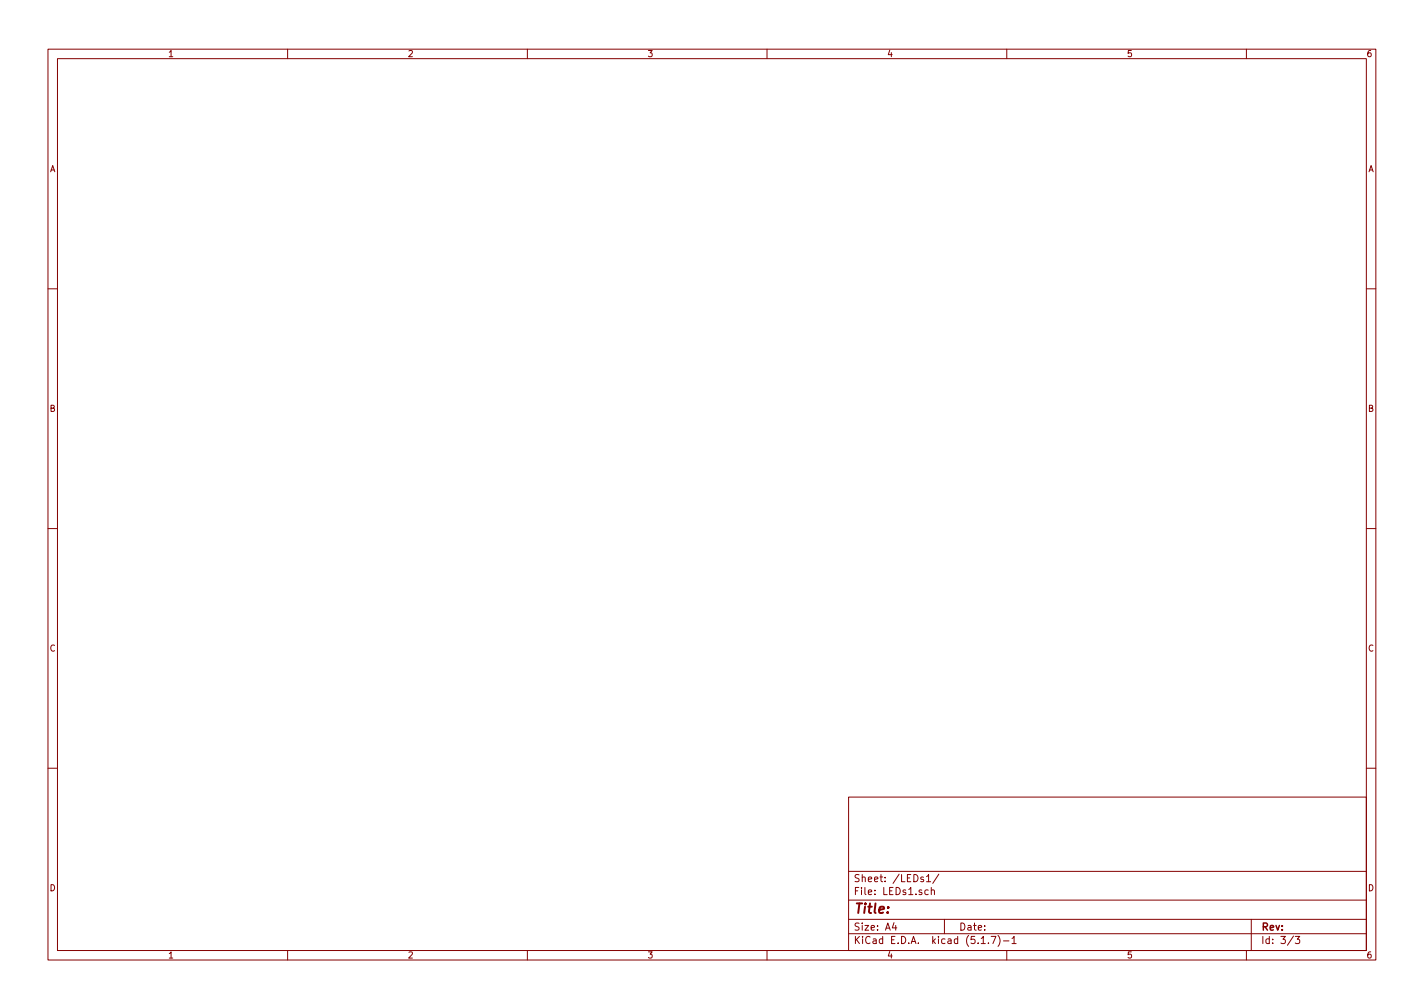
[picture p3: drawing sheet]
<svg xmlns="http://www.w3.org/2000/svg" width="297mm" height="210mm" viewBox="0 0 297 210" stroke-linecap="round" stroke-linejoin="round" font-family="sans-serif">
<g fill="none" stroke="#840000" stroke-width=".21">
<path d="M10 10.3h277v189.9h-277zM12 12.2h273v186.1h-273zM60 10.3v1.9M110 10.3v1.9M160 10.3v1.9M210 10.3v1.9M260 10.3v1.9M10 60.2h2M285 60.2h2M10 110.3h2M285 110.3h2M10 160.2h2"/>
<path d="M177 166.3h108v32h-108zM285 160.2h2M60 198.3v1.9M110 198.3v1.9M160 198.3v1.9M177 194.8h108M177 191.8h108M177 187.8h108M177 181.8h108M186.5 192.5l-.4 1h1M186.8 193v1M193.3 182.8l.4-.4v1.5"/>
<path d="M193.3 183.9h.8M193.6 185.7l-.4-.1-.3 .3 .1 .6 .2 .1 .4-.1M194.3 185.7l.2-.1 .3 .1 .1 .9M194.3 185.1v1.5M195.8 182.3l-1.2 2M197 191.8v3M204.7 196.8h.8M206.2 196.7v.1M206.8 195.3h.9l-.6 1.5M208.2 195.1a1.71 1.71 0 0 1 0 2.3M209.3 196.3h1.2M210 198.3v1.9"/>
<path d="M211.1 195.8l.4-.5v1.5M211.1 196.8h.9M260 198.3v1.9M261 191.8v6.5M269.8 195.2l-1.2 2M270.2 195.3h.9l-.5 .6 .4 .1v.7l-.2 .1-.6-.1"/>
</g>
<text font-size="2.8" fill="#840000" x="178" y="190.5">Title:</text>
<g font-size="2.1" fill="#840000">
<text x="178" y="184">Sheet: /LEDs1/</text>
<text x="178" y="186.7">File: LEDs1.sch</text>
<text x="178" y="196.9">KiCad E.D.A. kicad (5.1.7)-1</text>
<text x="178" y="194.1">Size: A4</text>
<text x="200" y="194.1">Date:</text>
<text x="263" y="194.1">Rev:</text>
<text x="263" y="196.9">Id: 3/3</text>
</g>
<g font-size="1.8" fill="#840000">
<text x="35" y="11.9">1</text>
<text x="85" y="11.9">2</text>
<text x="135" y="11.9">3</text>
<text x="185" y="11.9">4</text>
<text x="235" y="11.9">5</text>
<text x="285" y="11.9">6</text>
<text x="10.4" y="35.9">A</text>
<text x="285.4" y="35.9">A</text>
<text x="10.4" y="85.9">B</text>
<text x="285.4" y="85.9">B</text>
<text x="10.4" y="135.9">C</text>
<text x="285.4" y="135.9">C</text>
<text x="10.4" y="185.9">D</text>
<text x="285.4" y="185.9">D</text>
<text x="35" y="199.9">1</text>
<text x="85" y="199.9">2</text>
<text x="135" y="199.9">3</text>
<text x="185" y="199.9">4</text>
<text x="235" y="199.9">5</text>
<text x="285" y="199.9">6</text>
</g>
</svg>
